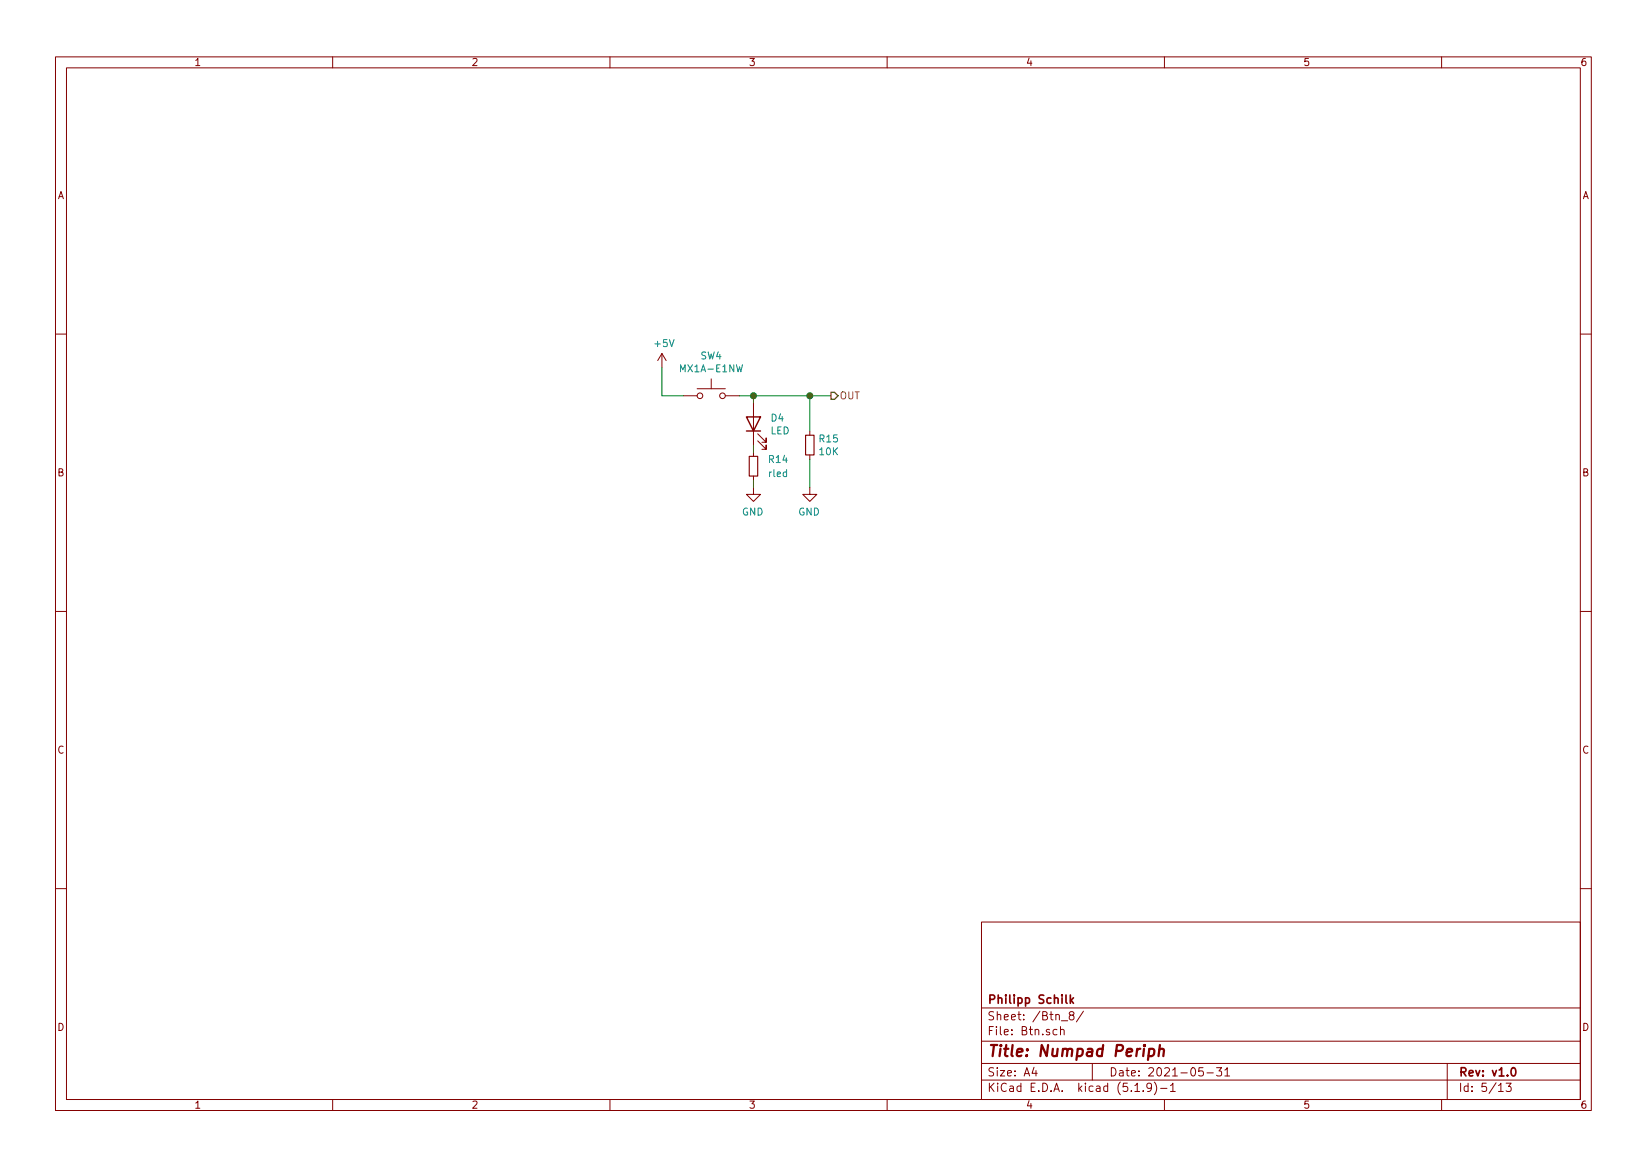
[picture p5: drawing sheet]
<svg xmlns="http://www.w3.org/2000/svg" width="297mm" height="210mm" viewBox="0 0 297 210" stroke-linecap="round" stroke-linejoin="round" font-family="sans-serif">
<g fill="none" stroke="#840000" stroke-width=".18">
<path d="M10 10.3h277v189.9h-277zM12 12.2h273v186.1h-273zM60 10.3v1.9M110 10.3v1.9M160 10.3v1.9M210 10.3v1.9M260 10.3v1.9M10 60.2h2M119.4 63.7l-.8 1.3M119.4 63.7v2.6M119.4 63.7l.7 1.3M123.2 71.4h2.5"/>
<path d="M125.7 70.1h5.1M128.3 68.3v1.8M130.8 71.4h2.5M135.9 72.6v7.7M136.7 79.5l1.5 1.5v-.7v.7h-.8M136.7 78.2l1.5 1.6v-.8v.8h-.8M146 77.7v.8M285 60.2h2M135.9 87.9v1.2h-1.3l1.3 1.3 1.3-1.3h-1.3M135.9 81.5v.8M135.9 85.8v.8M146 87.9v1.2h-1.2l1.2 1.3 1.3-1.3h-1.3"/>
<path d="M146 82v.8M10 110.3h2M285 110.3h2M10 160.2h2M177 166.3h108v32h-108zM285 160.2h2M60 198.3v1.9M110 198.3v1.9M160 198.3v1.9M177 194.8h108M177 191.8h108M177 187.8h108"/>
<path d="M177 181.8h108M186.5 192.5l-.4 1h1M186.8 193v1M190.6 185.7l-.4-.1-.3 .3 .1 .6 .2 .1 .4-.1M191.3 185.7a.37 .37 0 0 1 .6 .1v.8M191.3 185.1v1.5M191.4 184.1h1.2M193.1 183.1l-.3-.3 .1-.2 .2-.2 .4 .1 .2 .2-.1 .2-.5 .2-.3 .3v.2l.3 .3h.3l.3-.3v-.2l-.3-.3M195.4 182.3l-1.3 2M197 191.8v3M204.7 196.8h.8M206.2 196.7v.1"/>
<path d="M207.7 196l-.3 .3-.4-.1-.2-.2 .2-.6 .4-.1 .2 .2a1.27 1.27 0 0 1-.2 1.2l-.4 .1M208.2 195.1a1.71 1.71 0 0 1 0 2.3M209.3 196.3h1.2M210 198.3v1.9M211.1 195.8l.4-.5v1.5M211.1 196.8h.9M217 192.5h-.7l-.1 .7 .2-.1 .5 .1 .1 .2v.5l-.2 .1-.6-.1M217.7 193.5h1.1M219.4 192.5h.9l-.5 .6 .5 .1v.7l-.3 .1-.6-.1M220.9 193l.4-.5v1.5M220.9 194h.9M260 198.3v1.9"/>
<path d="M261 191.8v6.5M270.3 195.8l.4-.5v1.5M270.3 196.8h.8M271.6 195.3h.9l-.4 .6 .4 .1v.7l-.2 .1-.7-.1"/>
<circle cx="126.2" cy="71.4" r=".51"/>
<circle cx="130.3" cy="71.4" r=".51"/>
</g>
<path d="M192.3 179.4v1.3l.2 .2M193 179.4v1.5M193.6 179.9l-.6 .6M193.2 180.4l.4 .5M272.7 192.7l.2-.2a.81 .81 0 0 1 .6 .6 .81 .81 0 0 1-.3 .8l-.2 .1a.79 .79 0 0 1-.3-1.3z" fill="none" stroke="#840000" stroke-width=".3"/>
<path d="M207.3 189.2h.8l.1 .3-.1 .6a.66 .66 0 0 1-1 .2M207.3 189.1l-.3 2M209.1 189.3a.5 .5 0 0 1 .8 .1l-.1 1M209.2 188.4l-.3 2" fill="none" stroke="#840000" stroke-width=".41"/>
<path d="M145.3 78.5h1.5v3.5h-1.5zM135.1 82.3h1.6v3.5h-1.6z" fill="none" stroke="#840000" stroke-width=".2"/>
<path d="M134.6 75.2h2.6l-1.3 2.5zM134.6 77.7h2.6" fill="none" stroke="#840000" stroke-width=".25"/>
<path d="M119.4 66.3v5.1h3.8M133.3 71.4h16.6M135.9 71.4v1.2M146 71.4v6.3M135.9 80.3v1.2M135.9 86.6v1.3M146 82.8v5.1" fill="none" stroke="#008400" stroke-width=".18"/>
<path d="M149.9 70.7h.6l.6 .7-.6 .6h-.6z" fill="none" stroke="#848400" stroke-width=".25"/>
<g fill="#008400" stroke="#008400" stroke-width=".25">
<circle cx="146.1" cy="71.4" r=".51"/>
<circle cx="135.9" cy="71.4" r=".51"/>
</g>
<text font-size="2.8" fill="#840000" x="178" y="190.5">Title: Numpad Periph</text>
<g font-size="2.1" fill="#840000">
<text x="178" y="184">Sheet: /Btn_8/</text>
<text x="178" y="181">Philipp Schilk</text>
<text x="178" y="186.7">File: Btn.sch</text>
<text x="178" y="196.9">KiCad E.D.A. kicad (5.1.9)-1</text>
<text x="178" y="194.1">Size: A4</text>
<text x="200" y="194.1">Date: 2021-05-31</text>
<text x="263" y="194.1">Rev: v1.0</text>
<text x="263" y="196.9">Id: 5/13</text>
</g>
<g font-size="1.8" fill="#840000">
<text x="35" y="11.9">1</text>
<text x="85" y="11.9">2</text>
<text x="135" y="11.9">3</text>
<text x="185" y="11.9">4</text>
<text x="235" y="11.9">5</text>
<text x="285" y="11.9">6</text>
<text x="10.4" y="35.9">A</text>
<text x="285.4" y="35.9">A</text>
<text x="10.4" y="85.9">B</text>
<text x="285.4" y="85.9">B</text>
<text x="10.4" y="135.9">C</text>
<text x="285.4" y="135.9">C</text>
<text x="10.4" y="185.9">D</text>
<text x="285.4" y="185.9">D</text>
<text x="35" y="199.9">1</text>
<text x="85" y="199.9">2</text>
<text x="135" y="199.9">3</text>
<text x="185" y="199.9">4</text>
<text x="235" y="199.9">5</text>
<text x="285" y="199.9">6</text>
</g>
<g font-size="1.8" fill="#008484">
<text x="118.2" y="62.6">+5V</text>
<text x="126.4" y="64.8">SW4</text>
<text x="123" y="67.1">MX1A-E1NW</text>
<text x="139.1" y="76">D4</text>
<text x="138.7" y="83.5">R14</text>
<text x="138.9" y="78.3">LED</text>
<text x="147.8" y="79.8">R15</text>
<text x="147.8" y="82.1">10K</text>
<text x="138.7" y="86">rled</text>
<text x="133.8" y="93">GND</text>
<text x="144" y="93">GND</text>
</g>
<text font-size="1.8" fill="#848400" x="151.4" y="72">OUT</text>
</svg>
